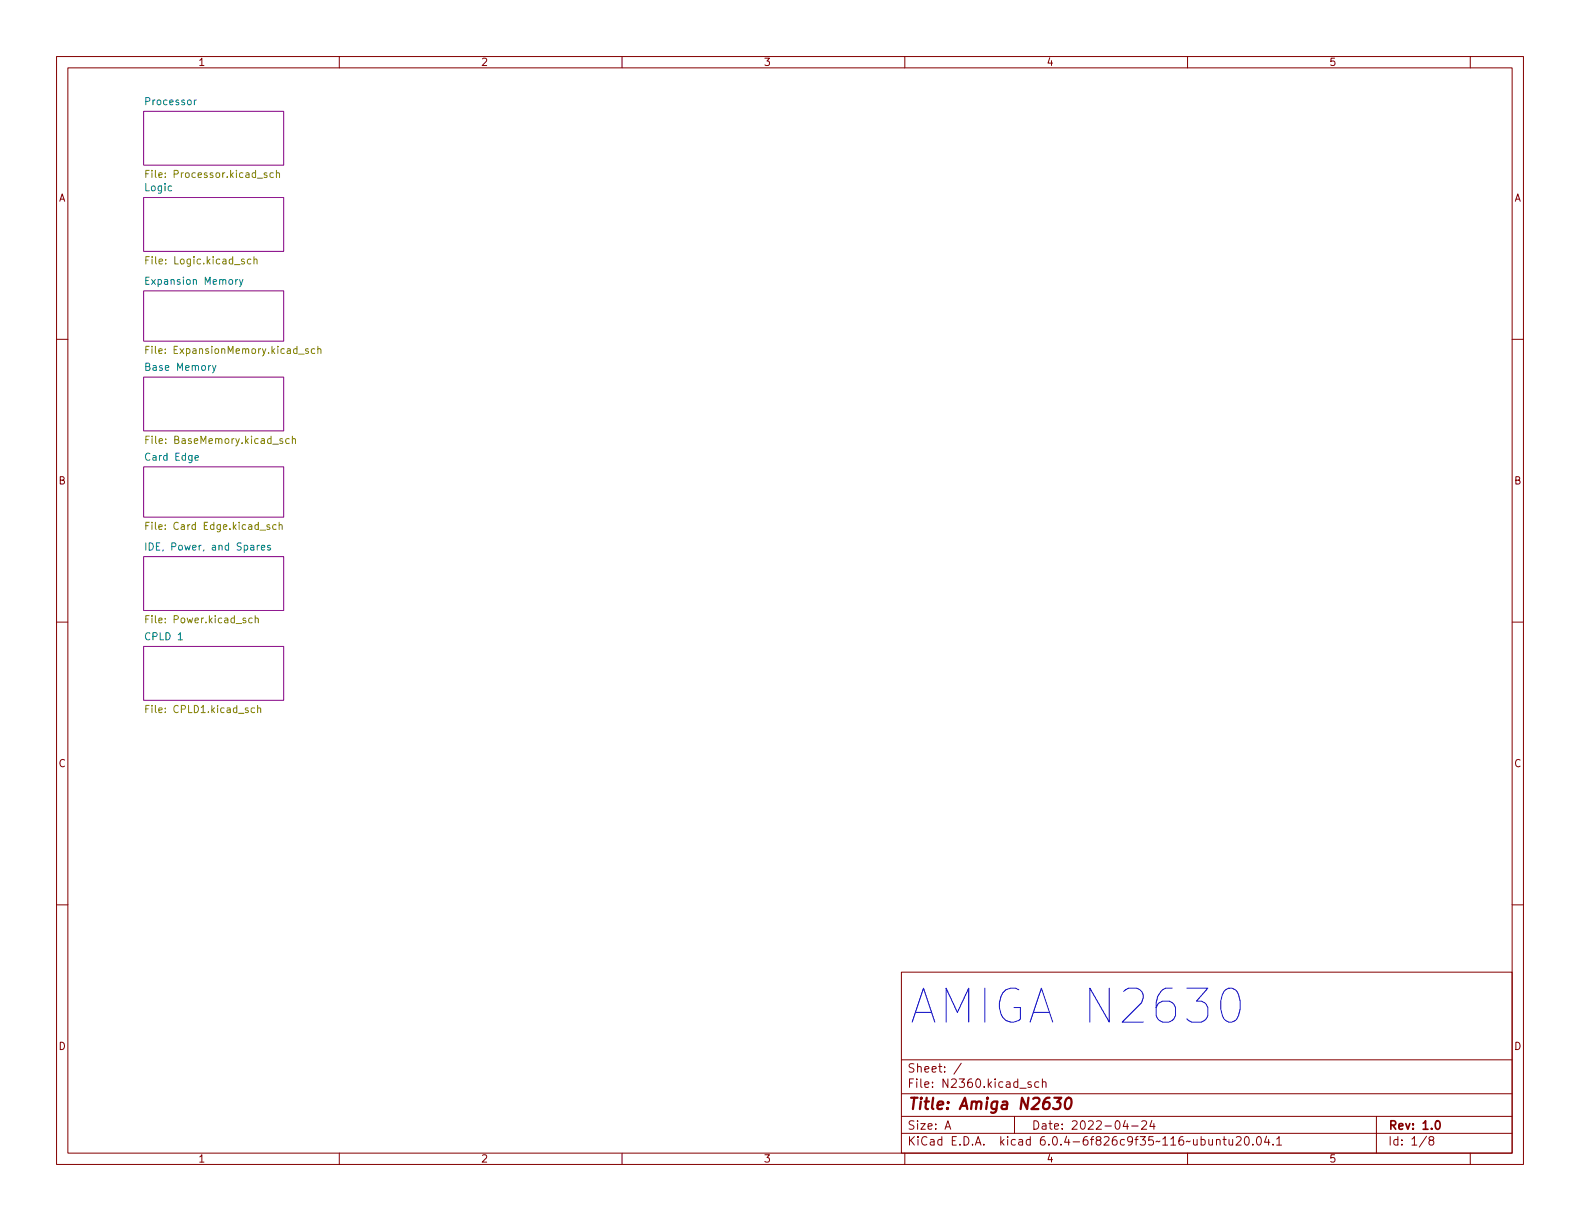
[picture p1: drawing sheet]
<svg xmlns="http://www.w3.org/2000/svg" width="279mm" height="216mm" viewBox="0 0 279 216" stroke-linecap="round" stroke-linejoin="round" font-family="sans-serif">
<g fill="none" stroke="#840000" stroke-width=".18">
<path d="M10 10h259.4v195.9h-259.4zM12 12h255.4v191.9h-255.4zM60 10v2M110 10v2M160 10v2M210 10v2M260 10v2M10 60h2M267.4 60h2M10 110h2M267.4 110h2M10 160h2"/>
<path d="M267.4 160h2M159.4 171.9h108v32h-108zM159.4 197.4h108M159.4 193.4h108M159.4 187.4h108M167.1 199.7l.5-1.5 .5 1.5M167.3 199.2h.7M170 188l-1.3 1.9M179.4 197.4v3M182.3 191.4l-.3-.1-.2 .2v.2l.5 .2v.3h-.5M183.7 191.4l-.4-.1-.3 .3v.4l.1 .2h.6M184.3 191.4l.2-.1 .4 .1 .1 .9"/>
<path d="M184.3 190.8v1.5M199 198.1l-.4 1.1h.9M199.3 198.7v1M200.1 199.1h1.2M201.9 198.3l.6-.1 .2 .1 .1 .3-1 1.1h1M203.7 198.1l-.4 1.1h1M204 198.7v1M243.4 197.4v6.5M60 203.9v2M110 203.9v2M159.4 200.4h108M160 203.9v2"/>
<path d="M210 203.9v2M215.1 201.6l.2-.1h.4l.1 1M215.1 201.5v1M216.3 201.5h.5M216.5 201v1.3l.3 .2M217.3 201.5l.1 .9 .4 .1 .2-.2M218 201.5v1M218.6 201.1l.6-.1 .2 .1 .1 .3-1 1.1h1M220.2 201.1l.2-.1a.81 .81 0 0 1 .6 .6 .81 .81 0 0 1-.3 .8l-.2 .1a.81 .81 0 0 1-.3-1.4zM221.5 202.3v.2M222.4 201h.1a.81 .81 0 0 1 .6 .6 .81 .81 0 0 1-.3 .8l-.1 .1a.81 .81 0 0 1-.6-.6 .81 .81 0 0 1 .3-.9zM224 200.9l-.4 1.1h.9"/>
<path d="M224.3 201.5v1M225.1 202.3v.2M225.8 201.4l.4-.4v1.5M225.8 202.5h.8M252.3 200.9l-1.3 1.9M253 201.6l-.3-.3 .1-.2 .2-.1h.4l.1 .3v.2l-.7 .2-.1 .2v.3l.3 .3h.3l.2-.3v-.4l-.2-.2M260 203.9v2"/>
</g>
<path d="M254 198.2h.2a.82 .82 0 0 1 .6 .6 .82 .82 0 0 1-.3 .8l-.2 .1a.81 .81 0 0 1-.6-.6 .81 .81 0 0 1 .3-.9z" fill="none" stroke="#840000" stroke-width=".3"/>
<path d="M186.4 194.1h1.3l-.8 .8h.3l.3 .2v.6l-.1 .2-.3 .2h-.6l-.3-.2M188.6 194.3a.46 .46 0 0 1 .5-.2 .46 .46 0 0 1 .3 .4 1.15 1.15 0 0 1-.7 1.6l-.2-.1a1.54 1.54 0 0 1 .1-1.7z" fill="none" stroke="#840000" stroke-width=".4"/>
<g fill="#fff" stroke="#fff" stroke-width=".18">
<path d="M25.4 114.3h24.8v9.5h-24.8z"/>
<path d="M25.4 19.7h24.8v9.5h-24.8z"/>
<path d="M25.4 51.4h24.8v8.9h-24.8z"/>
<path d="M25.4 82.6h24.8v8.8h-24.8z"/>
<path d="M25.4 66.7h24.8v9.5h-24.8z"/>
<path d="M25.4 98.4h24.8v9.6h-24.8z"/>
<path d="M25.4 34.9h24.8v9.6h-24.8z"/>
</g>
<path d="M25.4 19.7h24.8v9.5h-24.8zM25.4 34.9h24.8v9.6h-24.8zM25.4 51.4h24.8v8.9h-24.8zM25.4 66.7h24.8v9.5h-24.8zM25.4 82.6h24.8v8.8h-24.8zM25.4 98.4h24.8v9.6h-24.8zM25.4 114.3h24.8v9.5h-24.8z" fill="none" stroke="#840084" stroke-width=".18"/>
<g fill="none" stroke="#848400" stroke-width=".18">
<path d="M25.8 30.7h.4M26.4 30.1h-.6v1.3M48.3 30.6l-.3-.1-.3 .3 .2 .5h.4M48.9 30.7l.2-.2 .3 .1v.8M48.9 30.1v1.3M25.8 46h.4M26.4 45.4h-.6v1.3M44.4 45.9l-.4-.1-.3 .3 .2 .5h.5M44.9 45.9l.2-.1 .3 .1 .1 .8M44.9 45.4v1.3M25.8 61.8h.4M25.8 77.7h.4"/>
<path d="M26.4 61.2h-.6v1.3M26.4 77.1h-.6v1.3M51.1 77.6h-.3l-.3 .2 .1 .6h.5M51.7 77.7l.2-.1h.3l.1 .8M51.7 77.1v1.3M54.5 61.7h-.3l-.2 .1 .1 .2 .4 .1v.3h-.5M55.7 61.7h-.4l-.2 .2 .1 .5h.5M56.2 61.8l.2-.1h.3v.8M56.2 61.2v1.3M25.8 93h.4M26.4 92.4h-.6v1.2M48.8 92.8h-.3l-.3 .2 .1 .6h.5"/>
<path d="M49.4 92.9l.1-.1h.4v.8M49.4 92.4v1.2M25.8 109.5h.4M26.4 108.9h-.6v1.2M44.6 109.3h-.4l-.2 .2 .1 .6h.5M45.1 109.4l.2-.1h.3l.1 .8M45.1 108.9v1.2M25.8 125.3h.4M26.4 124.7h-.6v1.3M45 125.2h-.3l-.3 .2 .1 .5h.5M45.6 125.3l.1-.1h.3l.1 .8M45.6 124.7v1.3"/>
</g>
<path d="M34.7 17.7l-.3 .2M42 49.4l-.3 .3M42.4 49.4l.3 .9M43 49.4l-.5 1.2-.1 .1M37.6 64.6l.3 .9M38.2 64.6l-.4 1.2-.2 .1M25.8 96v1.3M26.4 96a.64 .64 0 0 1 .7 .6 .64 .64 0 0 1-.7 .7zM34.5 81l.6-.2-.1-.2-.3-.1-.2 .2 .1 .6h.4M46.2 96.8l.6-.1v-.2l-.4-.1-.2 .2 .1 .6h.5M47.8 96.5l-.3-.1-.2 .2 .1 .2 .4 .1v.3h-.5" fill="none" stroke="#008484" stroke-width=".18"/>
<path d="M216.4 175.3a1.43 1.43 0 0 1 1.5-.6 1.43 1.43 0 0 1 1.1 1.2 4.7 4.7 0 0 1-.6 4.5 1.42 1.42 0 0 1-2.2-.8 5.1 5.1 0 0 1 .2-4.3z" fill="none" stroke="#0000c2" stroke-width=".18"/>
<text font-size="8.4" fill="#0000c2" x="160.7" y="181">AMIGA N2630</text>
<text font-size="2.8" fill="#840000" x="160.4" y="196.2">Title: Amiga N2630</text>
<g font-size="2.1" fill="#840000">
<text x="160.4" y="189.7">Sheet: /</text>
<text x="160.4" y="192.4">File: N2360.kicad_sch</text>
<text x="160.4" y="202.5">KiCad E.D.A. kicad 6.0.4-6f826c9f35~116~ubuntu20.04.1</text>
<text x="160.4" y="199.7">Size: A</text>
<text x="182.4" y="199.7">Date: 2022-04-24</text>
<text x="245.4" y="199.7">Rev: 1.0</text>
<text x="245.4" y="202.5">Id: 1/8</text>
</g>
<g font-size="1.8" fill="#840000">
<text x="35" y="11.6">1</text>
<text x="85" y="11.6">2</text>
<text x="135" y="11.6">3</text>
<text x="185" y="11.6">4</text>
<text x="235" y="11.6">5</text>
<text x="10.3" y="35.6">A</text>
<text x="267.7" y="35.6">A</text>
<text x="10.3" y="85.7">B</text>
<text x="267.7" y="85.7">B</text>
<text x="10.3" y="135.6">C</text>
<text x="267.7" y="135.6">C</text>
<text x="10.3" y="185.7">D</text>
<text x="267.7" y="185.7">D</text>
<text x="35" y="205.6">1</text>
<text x="85" y="205.6">2</text>
<text x="135" y="205.6">3</text>
<text x="185" y="205.6">4</text>
<text x="235" y="205.6">5</text>
</g>
<g font-size="1.8" fill="#008484">
<text x="25.8" y="18.6">Processor</text>
<text x="25.6" y="33.8">Logic</text>
<text x="26.2" y="50.3">Expansion Memory</text>
<text x="26.1" y="65.6">Base Memory</text>
<text x="26" y="81.5">Card Edge</text>
<text x="26.9" y="97.3">IDE, Power, and Spares</text>
<text x="25.8" y="113.2">CPLD 1</text>
</g>
<g font-size="1.8" fill="#848400">
<text x="26.7" y="31.5">File: Processor.kicad_sch</text>
<text x="26.5" y="46.7">File: Logic.kicad_sch</text>
<text x="26.8" y="62.6">File: ExpansionMemory.kicad_sch</text>
<text x="26.7" y="78.5">File: BaseMemory.kicad_sch</text>
<text x="26.8" y="93.7">File: Card Edge.kicad_sch</text>
<text x="26.5" y="110.2">File: Power.kicad_sch</text>
<text x="26.5" y="126.1">File: CPLD1.kicad_sch</text>
</g>
</svg>
